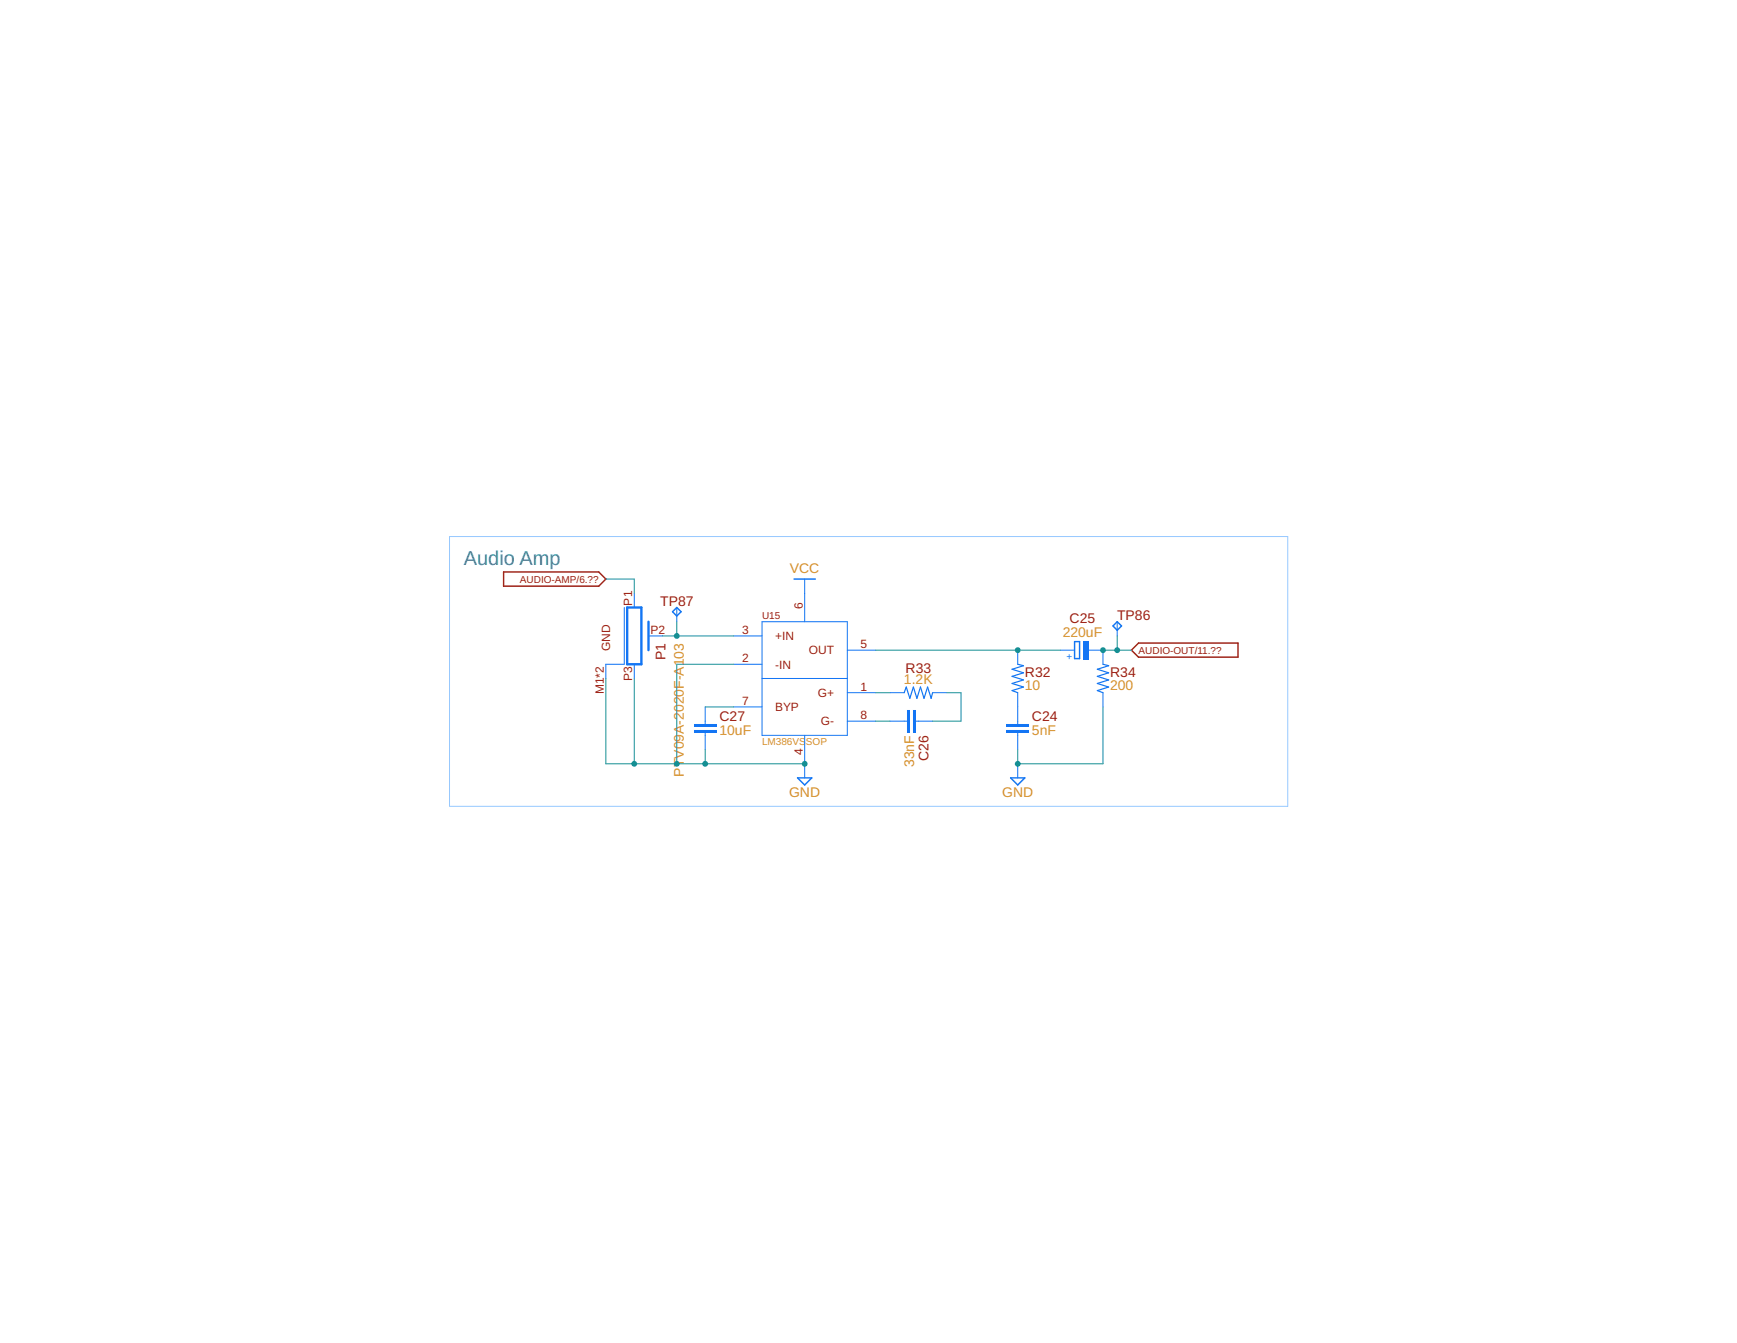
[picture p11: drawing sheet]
<svg xmlns="http://www.w3.org/2000/svg" width="279mm" height="216mm" viewBox="0 0 279 216" stroke-linecap="round" stroke-linejoin="round" font-family="sans-serif">
<path d="M81 91.9h15.3l1.2 1.2-1.2 1.1h-15.3zM182 104.5l1.1-1.1h16v2.2h-16z" fill="none" stroke="#9c1f14" stroke-width=".23"/>
<path d="M128.3 125.1h2.3l-1.2 1.1z" fill="none" stroke="#1375f4" stroke-width=".23"/>
<path d="M163.7 104.5v2.3M163.7 111.4v2.2M129.4 122.8v2.3" fill="none" stroke="#1375f4" stroke-width=".16"/>
<path d="M163.7 106.8l.9 .2-1.8 .6 1.8 .6-1.8 .5 1.8 .6-1.8 .6 1.8 .5-1.8 .6 .9 .4" fill="none" stroke="#1375f4" stroke-width=".19"/>
<g fill="#1375f4">
<path d="M161.9 117.3h3.6v.5h-3.6z" fill-rule="evenodd"/>
<path d="M161.9 116.4h3.6v.4h-3.6z" fill-rule="evenodd"/>
</g>
<g fill="#1375f4">
<path d="M161.9 117.3h3.6v.5h-3.6zM161.9 117.3v.5h3.6v-.5z"/>
<path d="M161.9 116.4h3.6v.4h-3.6zM161.9 116.4v.4h3.6v-.4z"/>
</g>
<path d="M163.7 113.6v2.8M163.7 117.8v2.7M163.7 122.8v2.3" fill="none" stroke="#1375f4" stroke-width=".16"/>
<path d="M162.6 125.1h2.2l-1.1 1.1z" fill="none" stroke="#1375f4" stroke-width=".23"/>
<g fill="#1375f4">
<path d="M145.9 114.1h.4v3.7h-.4z" fill-rule="evenodd"/>
<path d="M146.8 114.1h.5v3.7h-.5z" fill-rule="evenodd"/>
</g>
<g fill="#1375f4">
<path d="M145.9 114.1h.4v3.7h-.4zM145.9 114.1v3.7h.4v-3.7z"/>
<path d="M146.8 114.1h.5v3.7h-.5zM146.8 114.1v3.7h.5v-3.7z"/>
</g>
<path d="M143.2 115.9h2.7M143.2 111.4h2.2M147.3 115.9h2.7M150 111.4h2.3" fill="none" stroke="#1375f4" stroke-width=".16"/>
<path d="M145.4 111.4l.4-1 .5 1.9 .6-1.9 .6 1.9 .6-1.9 .5 1.9 .6-1.9 .6 1.9 .2-.9" fill="none" stroke="#1375f4" stroke-width=".19"/>
<path d="M172.8 103.1h.9v2.8h-.9z" fill="none" stroke="#1375f4" stroke-width=".23"/>
<path d="M174.3 103h.8v3h-.8z" fill-rule="evenodd" fill="#1375f4"/>
<path d="M174.3 103h.8v3h-.8zM174.3 103v3h.8v-3z" fill="#1375f4"/>
<path d="M170.6 104.5h2.2M175.1 104.5h2.3v2.3M177.4 111.4v2.2" fill="none" stroke="#1375f4" stroke-width=".16"/>
<path d="M177.4 106.8l.9 .2-1.8 .6 1.8 .6-1.8 .5 1.8 .6-1.8 .6 1.8 .5-1.8 .6 .9 .4" fill="none" stroke="#1375f4" stroke-width=".19"/>
<g fill="#1375f4">
<path d="M111.6 117.3h3.7v.5h-3.7z" fill-rule="evenodd"/>
<path d="M111.6 116.4h3.7v.4h-3.7z" fill-rule="evenodd"/>
</g>
<g fill="#1375f4">
<path d="M111.6 117.3h3.7v.5h-3.7zM111.6 117.3v.5h3.7v-.5z"/>
<path d="M111.6 116.4h3.7v.4h-3.7zM111.6 116.4v.4h3.7v-.4z"/>
</g>
<g fill="none" stroke="#1375f4" stroke-width=".16">
<path d="M100.4 97.7v9.1h-2.9v2.3M102 95.4v2.3M108.9 97.7v2.2M122.6 99.9h13.7v18.3h-13.7zM129.4 93.1v6.8M179.7 99.9v2.3M102 106.8v2.3M104.3 102.2h2.3M113.4 113.6v2.8M113.4 117.8v2.7M118 102.2h4.6M118 106.8h4.6"/>
<path d="M118 113.6h4.6M122.6 109.1h13.7M129.4 118.2v4.6M136.3 111.4h4.6M136.3 115.9h4.6M136.3 104.5h4.6"/>
</g>
<path d="M108.9 97.7l.7 .6-.7 .7-.7-.7zM127.7 93.1h3.4M179 100.6l.7-.7 .7 .7-.7 .7z" fill="none" stroke="#1375f4" stroke-width=".23"/>
<path d="M100.9 97.7h2.3v9.1h-2.3zM104.3 99.9v4.6" fill="none" stroke="#1375f4" stroke-width=".38"/>
<path d="M97.5 109.1v13.7h31.9M102 109.1v13.7M118 106.8h-9.1v16M113.4 120.5v2.3" fill="none" stroke="#158f93" stroke-width=".16"/>
<g fill="#158f93">
<circle cx="129.4" cy="122.8" r=".47"/>
<circle cx="113.4" cy="122.8" r=".47"/>
<circle cx="108.9" cy="122.8" r=".47"/>
<circle cx="102" cy="122.8" r=".47"/>
</g>
<g fill="#158f93">
<path d="M129 122.8a.47 .47 0 0 1 .9 0 .47 .47 0 0 1-.9 0zM129 122.8a.46 .46 0 0 0 .9 0 .46 .46 0 0 0-.9 0z"/>
<path d="M113 122.8a.47 .47 0 0 1 .9 0 .47 .47 0 0 1-.9 0zM113 122.8a.46 .46 0 0 0 .9 0 .46 .46 0 0 0-.9 0z"/>
<path d="M108.4 122.8a.47 .47 0 0 1 .9 0 .47 .47 0 0 1-.9 0zM108.4 122.8a.46 .46 0 0 0 .9 0 .46 .46 0 0 0-.9 0z"/>
<path d="M101.6 122.8a.47 .47 0 0 1 .9 0 .47 .47 0 0 1-.9 0zM101.6 122.8a.46 .46 0 0 0 .9 0 .46 .46 0 0 0-.9 0z"/>
</g>
<path d="M177.4 113.6v9.2h-13.7v-2.3" fill="none" stroke="#158f93" stroke-width=".16"/>
<circle cx="163.7" cy="122.8" r=".47" fill="#158f93"/>
<path d="M163.2 122.8a.5 .5 0 0 1 1 0 .5 .5 0 0 1-1 0zM163.2 122.8a.5 .5 0 0 0 1 0 .5 .5 0 0 0-1 0z" fill="#158f93"/>
<path d="M108.9 99.9v2.3M106.6 102.2h11.4M113.4 113.6h4.6M140.9 111.4h2.3" fill="none" stroke="#158f93" stroke-width=".16"/>
<circle cx="108.9" cy="102.2" r=".47" fill="#158f93"/>
<path d="M108.4 102.2a.47 .47 0 0 1 .9 0 .47 .47 0 0 1-.9 0zM108.4 102.2a.46 .46 0 0 0 .9 0 .46 .46 0 0 0-.9 0z" fill="#158f93"/>
<path d="M97.5 93.1h4.5v2.3M177.4 104.5h2.3" fill="none" stroke="#158f93" stroke-width=".16"/>
<circle cx="177.4" cy="104.5" r=".47" fill="#158f93"/>
<path d="M177 104.5a.47 .47 0 0 1 .9 0 .47 .47 0 0 1-.9 0zM177 104.5a.46 .46 0 0 0 .9 0 .46 .46 0 0 0-.9 0z" fill="#158f93"/>
<path d="M179.7 104.5h2.3" fill="none" stroke="#158f93" stroke-width=".16"/>
<circle cx="179.7" cy="104.5" r=".47" fill="#158f93"/>
<path d="M179.2 104.5a.5 .5 0 0 1 1 0 .5 .5 0 0 1-1 0zM179.2 104.5a.5 .5 0 0 0 1 0 .5 .5 0 0 0-1 0z" fill="#158f93"/>
<path d="M140.9 115.9h2.3M140.9 104.5h29.7M152.3 111.4h2.3v4.5h-4.6M179.7 102.2v2.3" fill="none" stroke="#158f93" stroke-width=".16"/>
<circle cx="163.7" cy="104.5" r=".47" fill="#158f93"/>
<path d="M163.2 104.5a.5 .5 0 0 1 1 0 .5 .5 0 0 1-1 0zM163.2 104.5a.5 .5 0 0 0 1 0 .5 .5 0 0 0-1 0z" fill="#158f93"/>
<path d="M72.3 86.3h134.8v43.3h-134.8z" fill="none" stroke="#97c9ff" stroke-width=".16"/>
<text font-size="3.2" fill="#507d94" x="74.6" y="90.8">Audio Amp</text>
<g font-size="2.2" fill="#d59028">
<text x="127" y="92.2">VCC</text>
<text x="170.9" y="102.5">220uF</text>
<text x="145.4" y="110">1.2K</text>
<text x="164.9" y="110.9">10</text>
<text x="178.6" y="110.9">200</text>
<text x="115.7" y="118.2">10uF</text>
<text x="166" y="118.2">5nF</text>
<text x="110" y="124.8" transform="rotate(-90 110 124.8)">PTV09A-2020F-A103</text>
<text x="147" y="123.3" transform="rotate(-90 147 123.3)">33nF</text>
<text x="126.9" y="128.1">GND</text>
<text x="161.2" y="128.1">GND</text>
</g>
<g font-size="2.2" fill="#9c1f14">
<text x="106.2" y="97.4">TP87</text>
<text x="172.1" y="100.2">C25</text>
<text x="179.7" y="99.7">TP86</text>
<text x="107.1" y="106.1" transform="rotate(-90 107.1 106.1)">P1</text>
<text x="145.7" y="108.2">R33</text>
<text x="164.9" y="108.8">R32</text>
<text x="178.6" y="108.8">R34</text>
<text x="115.7" y="115.9">C27</text>
<text x="166" y="115.9">C24</text>
<text x="149.3" y="122.3" transform="rotate(-90 149.3 122.3)">C26</text>
</g>
<g font-size="1.9" fill="#9c1f14">
<text x="101.7" y="97.3" transform="rotate(-90 101.7 97.3)">P1</text>
<text x="104.6" y="101.9">P2</text>
<text x="119.4" y="101.9">3</text>
<text x="129.1" y="97.8" transform="rotate(-90 129.1 97.8)">6</text>
<text x="98.1" y="104.7" transform="rotate(-90 98.1 104.7)">GND</text>
<text x="119.4" y="106.5">2</text>
<text x="124.7" y="107.5">-IN</text>
<text x="124.7" y="102.9">+IN</text>
<text x="130.1" y="105.2">OUT</text>
<text x="138.4" y="104.2">5</text>
<text x="97.1" y="111.6" transform="rotate(-90 97.1 111.6)">M1*2</text>
<text x="101.7" y="109.5" transform="rotate(-90 101.7 109.5)">P3</text>
<text x="119.4" y="113.3">7</text>
<text x="131.6" y="112.1">G+</text>
<text x="138.4" y="111">1</text>
<text x="124.7" y="114.3">BYP</text>
<text x="132.1" y="116.6">G-</text>
<text x="138.4" y="115.6">8</text>
<text x="129.1" y="121.4" transform="rotate(-90 129.1 121.4)">4</text>
</g>
<g font-size="1.6" fill="#9c1f14">
<text x="83.6" y="93.7">AUDIO-AMP/6.??</text>
<text x="122.6" y="99.5">U15</text>
<text x="183.1" y="105.1">AUDIO-OUT/11.??</text>
</g>
<text font-size="1.6" fill="#1375f4" x="171.6" y="106.2">+</text>
<g font-size="1.6" fill="#d59028">
<text x="122.6" y="119.8">LM386VS</text>
<text x="129.6" y="119.8">SOP</text>
</g>
</svg>
